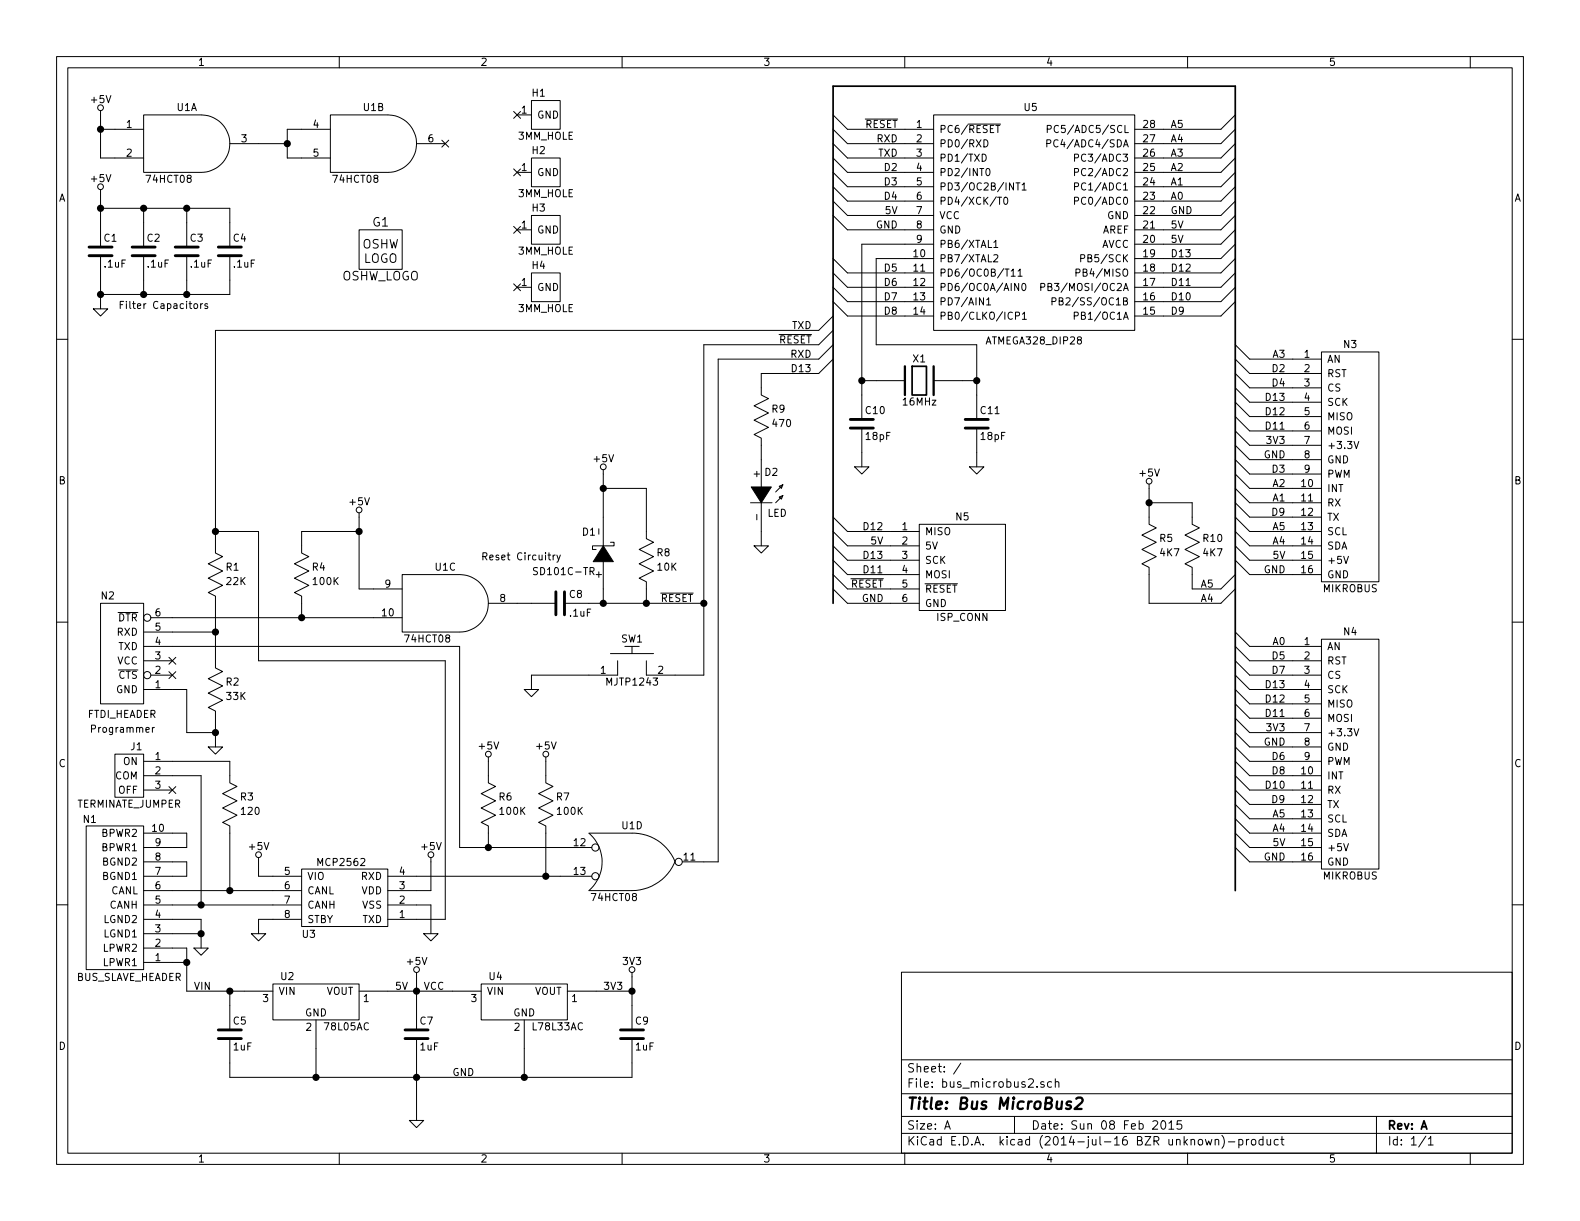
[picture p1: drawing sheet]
EESchema Schematic File Version 2
LIBS:bus_microbus2
LIBS:power
LIBS:device
LIBS:transistors
LIBS:conn
LIBS:linear
LIBS:regul
LIBS:74xx
LIBS:cmos4000
LIBS:adc-dac
LIBS:memory
LIBS:xilinx
LIBS:special
LIBS:microcontrollers
LIBS:dsp
LIBS:microchip
LIBS:analog_switches
LIBS:motorola
LIBS:texas
LIBS:intel
LIBS:audio
LIBS:interface
LIBS:digital-audio
LIBS:philips
LIBS:display
LIBS:cypress
LIBS:siliconi
LIBS:opto
LIBS:atmel
LIBS:contrib
LIBS:valves
LIBS:bus_microbus2-cache
EELAYER 25 0
EELAYER END
$Descr A 11000 8500
encoding utf-8
Sheet 1 1
Title "Bus MicroBus2"
Date "Sun 08 Feb 2015"
Rev "A"
Comp ""
Comment1 ""
Comment2 ""
Comment3 ""
Comment4 ""
$EndDescr
$Comp
L 3MM_HOLE H1
U 1 1
P 3800 800
F 0 "H1" H 3750 950 50  0000 C CNN
F 1 "3MM_HOLE" H 3800 650 50  0000 C CNN
F 2 "bus_microbus2:MountingHole_3mm" H 3800 800 60  0001 C CNN
F 3 "" H 3800 800 60  0000 C CNN
	1    3800 800 
	1    0    0    -1  
$EndComp
$Comp
L OSHW_LOGO G1
U 1 1
P 2650 1750
F 0 "G1" H 2650 1950 60  0000 C CNN
F 1 "OSHW_LOGO" H 2650 1575 60  0000 C CNN
F 2 "bus_microbus2:OSHW_LOGO_400mil" H 2650 1750 60  0001 C CNN
F 3 "" H 2650 1750 60  0000 C CNN
	1    2650 1750
	1    0    0    -1  
$EndComp
$Comp
L ATMEGA328_DIP28 U5
U 1 1
P 7200 1550
F 0 "U5" H 7175 2350 50  0000 C CNN
F 1 "ATMEGA328_DIP28" H 7200 725 50  0000 C CNN
F 2 "~" H 7200 1550 60  0000 C CNN
F 3 "" H 7200 1550 60  0000 C CNN
	1    7200 1550
	1    0    0    -1  
$EndComp
$Comp
L BUS_SLAVE_HEADER N1
U 1 1
P 800 6250
F 0 "N1" H 625 5700 50  0000 C CNN
F 1 "BUS_SLAVE_HEADER" H 900 6800 50  0000 C CNN
F 2 "bus_microbus2:Pin_Header_Straight_2x05_Shrouded" H 800 6250 60  0001 C CNN
F 3 "" H 800 6250 60  0000 C CNN
	1    800  6250
	1    0    0    1   
$EndComp
$Comp
L MCP2562 U3
U 1 1
P 2400 6200
F 0 "U3" H 2150 6500 50  0000 C CNN
F 1 "MCP2562" H 2375 6000 50  0000 C CNN
F 2 "bus_microbus2:DIP-8__300" H 2450 6200 60  0001 C CNN
F 3 "" H 2450 6200 60  0000 C CNN
	1    2400 6200
	1    0    0    1   
$EndComp
$Comp
L SCHOTTKY_DIODE_VERT D1
U 1 1
P 4200 3850
F 0 "D1" H 4300 3700 50  0000 C CNN
F 1 "SD101C-TR" H 4475 3975 50  0000 C CNN
F 2 "bus_microbus2:Diode_DO-41_SOD81_Horizontal_RM10" H 4200 3850 60  0001 C CNN
F 3 "" H 4200 3850 60  0000 C CNN
	1    4200 3850
	-1   0    0    1   
$EndComp
$Comp
L TERMINATE_JUMPER J1
U 1 1
P 900 5400
F 0 "J1" H 950 5600 50  0000 C CNN
F 1 "TERMINATE_JUMPER" H 900 5200 50  0000 C CNN
F 2 "bus_microbus2:Pin_Header_Straight_1x03" H 900 5400 60  0001 C CNN
F 3 "" H 900 5400 60  0000 C CNN
	1    900  5400
	1    0    0    -1  
$EndComp
$Comp
L FTDI_HEADER N2
U 1 1
P 850 4750
F 0 "N2" H 750 5350 50  0000 C CNN
F 1 "FTDI_HEADER" H 850 4525 50  0000 C CNN
F 2 "~" H 850 4750 60  0000 C CNN
F 3 "" H 850 4750 60  0000 C CNN
	1    850  4750
	1    0    0    -1  
$EndComp
$Comp
L 74X08 U1
U 4 2
P 4400 6000
F 0 "U1" H 4400 6250 50  0000 C CNN
F 1 "74HCT08" H 4275 5750 50  0000 C CNN
F 2 "bus_microbus2:DIP-14__300" H 4400 6000 60  0001 C CNN
F 3 "" H 4400 6000 60  0000 C CNN
	4    4400 6000
	1    0    0    -1  
$EndComp
$Comp
L C_VERT C5
U 1 1
P 1600 7200
F 0 "C5" H 1620 7290 50  0000 L CNN
F 1 "1uF" H 1620 7110 50  0000 L CNN
F 2 "bus_microbus2:Capacitor3MMDiscRM2.5" H 1638 7050 30  0001 C CNN
F 3 "" H 1600 7200 60  0000 C CNN
	1    1600 7200
	1    0    0    -1  
$EndComp
$Comp
L C_VERT C7
U 1 1
P 2900 7200
F 0 "C7" H 2920 7290 50  0000 L CNN
F 1 "1uF" H 2920 7110 50  0000 L CNN
F 2 "bus_microbus2:Capacitor3MMDiscRM2.5" H 2938 7050 30  0001 C CNN
F 3 "" H 2900 7200 60  0000 C CNN
	1    2900 7200
	1    0    0    -1  
$EndComp
$Comp
L CRYSTAL X1
U 1 1
P 6400 2650
F 0 "X1" H 6400 2800 50  0000 C CNN
F 1 "16MHz" H 6400 2500 50  0000 C CNN
F 2 "bus_microbus2:Crystal_HC49-U_Vertical" H 6400 2650 60  0001 C CNN
F 3 "" H 6400 2650 60  0000 C CNN
	1    6400 2650
	1    0    0    -1  
$EndComp
$Comp
L C_VERT C10
U 1 1
P 6000 2950
F 0 "C10" H 6020 3040 50  0000 L CNN
F 1 "18pF" H 6020 2860 50  0000 L CNN
F 2 "bus_microbus2:Capacitor3MMDiscRM2.5" H 6038 2800 30  0001 C CNN
F 3 "" H 6000 2950 60  0000 C CNN
	1    6000 2950
	1    0    0    -1  
$EndComp
$Comp
L C_VERT C11
U 1 1
P 6800 2950
F 0 "C11" H 6820 3040 50  0000 L CNN
F 1 "18pF" H 6820 2860 50  0000 L CNN
F 2 "bus_microbus2:Capacitor3MMDiscRM2.5" H 6838 2800 30  0001 C CNN
F 3 "" H 6800 2950 60  0000 C CNN
	1    6800 2950
	1    0    0    -1  
$EndComp
$Comp
L R_VERT R1
U 1 1
P 1500 4000
F 0 "R1" H 1570 4050 50  0000 L CNN
F 1 "22K" H 1570 3950 50  0000 L CNN
F 2 "bus_microbus2:Resistor_Horizontal_400" H 1500 4050 60  0001 C CNN
F 3 "" H 1500 4050 60  0000 C CNN
	1    1500 4000
	1    0    0    -1  
$EndComp
$Comp
L R_VERT R4
U 1 1
P 2100 4000
F 0 "R4" H 2170 4050 50  0000 L CNN
F 1 "100K" H 2170 3950 50  0000 L CNN
F 2 "bus_microbus2:Resistor_Horizontal_400" H 2100 4050 60  0001 C CNN
F 3 "" H 2100 4050 60  0000 C CNN
	1    2100 4000
	1    0    0    -1  
$EndComp
NoConn ~ 1200 4600
NoConn ~ 1200 4700
$Comp
L 74X08 U1
U 3 1
P 3100 4200
F 0 "U1" H 3100 4450 50  0000 C CNN
F 1 "74HCT08" H 2975 3950 50  0000 C CNN
F 2 "bus_microbus2:DIP-14__300" H 3100 4200 60  0001 C CNN
F 3 "" H 3100 4200 60  0000 C CNN
	3    3100 4200
	1    0    0    -1  
$EndComp
$Comp
L C_HORIZ C8
U 1 1
P 3900 4200
F 0 "C8" H 3960 4260 50  0000 L CNN
F 1 ".1uF" H 3960 4130 50  0000 L CNN
F 2 "bus_microbus2:Capacitor3MMDiscRM2.5" H 3938 4050 30  0001 C CNN
F 3 "" H 3900 4200 60  0000 C CNN
	1    3900 4200
	1    0    0    -1  
$EndComp
$Comp
L R_VERT R8
U 1 1
P 4500 3900
F 0 "R8" H 4570 3950 50  0000 L CNN
F 1 "10K" H 4570 3850 50  0000 L CNN
F 2 "bus_microbus2:Resistor_Horizontal_400" H 4500 3950 60  0001 C CNN
F 3 "" H 4500 3950 60  0000 C CNN
	1    4500 3900
	1    0    0    -1  
$EndComp
$Comp
L 2_LEAD_PUSH_BUTTON SW1
U 1 1
P 4400 4700
F 0 "SW1" H 4400 4950 50  0000 C CNN
F 1 "MJTP1243" H 4400 4650 50  0000 C CNN
F 2 "bus_microbus2:Button_6.5MM" H 4400 4700 60  0001 C CNN
F 3 "" H 4400 4700 60  0000 C CNN
	1    4400 4700
	1    0    0    -1  
$EndComp
$Comp
L 3MM_HOLE H2
U 1 1
P 3800 1200
F 0 "H2" H 3750 1350 50  0000 C CNN
F 1 "3MM_HOLE" H 3800 1050 50  0000 C CNN
F 2 "bus_microbus2:MountingHole_3mm" H 3800 1200 60  0001 C CNN
F 3 "" H 3800 1200 60  0000 C CNN
	1    3800 1200
	1    0    0    -1  
$EndComp
$Comp
L 3MM_HOLE H3
U 1 1
P 3800 1600
F 0 "H3" H 3750 1750 50  0000 C CNN
F 1 "3MM_HOLE" H 3800 1450 50  0000 C CNN
F 2 "bus_microbus2:MountingHole_3mm" H 3800 1600 60  0001 C CNN
F 3 "" H 3800 1600 60  0000 C CNN
	1    3800 1600
	1    0    0    -1  
$EndComp
$Comp
L 3MM_HOLE H4
U 1 1
P 3800 2000
F 0 "H4" H 3750 2150 50  0000 C CNN
F 1 "3MM_HOLE" H 3800 1850 50  0000 C CNN
F 2 "bus_microbus2:MountingHole_3mm" H 3800 2000 60  0001 C CNN
F 3 "" H 3800 2000 60  0000 C CNN
	1    3800 2000
	1    0    0    -1  
$EndComp
Text Label 2950 6900 0    50   ~ 0
VCC
$Comp
L +5V #PWR01
U 1 1
P 2900 6800
F 0 "#PWR01" H 2900 6890 20  0001 C CNN
F 1 "+5V" H 2900 6905 50  0000 C CNN
F 2 "" H 2900 6800 60  0000 C CNN
F 3 "" H 2900 6800 60  0000 C CNN
	1    2900 6800
	1    0    0    -1  
$EndComp
$Comp
L GND #PWR02
U 1 1
P 2900 7800
F 0 "#PWR02" H 2900 7800 30  0001 C CNN
F 1 "GND" H 2900 7730 30  0001 C CNN
F 2 "" H 2900 7800 60  0000 C CNN
F 3 "" H 2900 7800 60  0000 C CNN
	1    2900 7800
	1    0    0    -1  
$EndComp
$Comp
L GND #PWR03
U 1 1
P 1400 6600
F 0 "#PWR03" H 1400 6600 30  0001 C CNN
F 1 "GND" H 1400 6530 30  0001 C CNN
F 2 "" H 1400 6600 60  0000 C CNN
F 3 "" H 1400 6600 60  0000 C CNN
	1    1400 6600
	1    0    0    -1  
$EndComp
$Comp
L +5V #PWR04
U 1 1
P 4200 3300
F 0 "#PWR04" H 4200 3390 20  0001 C CNN
F 1 "+5V" H 4200 3405 50  0000 C CNN
F 2 "" H 4200 3300 60  0000 C CNN
F 3 "" H 4200 3300 60  0000 C CNN
	1    4200 3300
	1    0    0    -1  
$EndComp
$Comp
L +5V #PWR05
U 1 1
P 2500 3600
F 0 "#PWR05" H 2500 3690 20  0001 C CNN
F 1 "+5V" H 2500 3705 50  0000 C CNN
F 2 "" H 2500 3600 60  0000 C CNN
F 3 "" H 2500 3600 60  0000 C CNN
	1    2500 3600
	1    0    0    -1  
$EndComp
$Comp
L GND #PWR06
U 1 1
P 3700 4800
F 0 "#PWR06" H 3700 4800 30  0001 C CNN
F 1 "GND" H 3700 4730 30  0001 C CNN
F 2 "" H 3700 4800 60  0000 C CNN
F 3 "" H 3700 4800 60  0000 C CNN
	1    3700 4800
	1    0    0    -1  
$EndComp
$Comp
L GND #PWR07
U 1 1
P 6800 3250
F 0 "#PWR07" H 6800 3250 30  0001 C CNN
F 1 "GND" H 6800 3180 30  0001 C CNN
F 2 "" H 6800 3250 60  0000 C CNN
F 3 "" H 6800 3250 60  0000 C CNN
	1    6800 3250
	1    0    0    -1  
$EndComp
$Comp
L GND #PWR08
U 1 1
P 6000 3250
F 0 "#PWR08" H 6000 3250 30  0001 C CNN
F 1 "GND" H 6000 3180 30  0001 C CNN
F 2 "" H 6000 3250 60  0000 C CNN
F 3 "" H 6000 3250 60  0000 C CNN
	1    6000 3250
	1    0    0    -1  
$EndComp
Text Label 4600 4200 0    50   ~ 0
~RESET
$Comp
L C_VERT C1
U 1 1
P 700 1750
F 0 "C1" H 720 1840 50  0000 L CNN
F 1 ".1uF" H 720 1660 50  0000 L CNN
F 2 "bus_microbus2:Capacitor3MMDiscRM2.5" H 738 1600 30  0001 C CNN
F 3 "" H 700 1750 60  0000 C CNN
	1    700  1750
	1    0    0    -1  
$EndComp
$Comp
L C_VERT C2
U 1 1
P 1000 1750
F 0 "C2" H 1020 1840 50  0000 L CNN
F 1 ".1uF" H 1020 1660 50  0000 L CNN
F 2 "bus_microbus2:Capacitor3MMDiscRM2.5" H 1038 1600 30  0001 C CNN
F 3 "" H 1000 1750 60  0000 C CNN
	1    1000 1750
	1    0    0    -1  
$EndComp
$Comp
L C_VERT C3
U 1 1
P 1300 1750
F 0 "C3" H 1320 1840 50  0000 L CNN
F 1 ".1uF" H 1320 1660 50  0000 L CNN
F 2 "bus_microbus2:Capacitor3MMDiscRM2.5" H 1338 1600 30  0001 C CNN
F 3 "" H 1300 1750 60  0000 C CNN
	1    1300 1750
	1    0    0    -1  
$EndComp
$Comp
L C_VERT C4
U 1 1
P 1600 1750
F 0 "C4" H 1620 1840 50  0000 L CNN
F 1 ".1uF" H 1620 1660 50  0000 L CNN
F 2 "bus_microbus2:Capacitor3MMDiscRM2.5" H 1638 1600 30  0001 C CNN
F 3 "" H 1600 1750 60  0000 C CNN
	1    1600 1750
	1    0    0    -1  
$EndComp
$Comp
L +5V #PWR09
U 1 1
P 700 1350
F 0 "#PWR09" H 700 1440 20  0001 C CNN
F 1 "+5V" H 700 1455 50  0000 C CNN
F 2 "" H 700 1350 60  0000 C CNN
F 3 "" H 700 1350 60  0000 C CNN
	1    700  1350
	1    0    0    -1  
$EndComp
$Comp
L GND #PWR010
U 1 1
P 700 2150
F 0 "#PWR010" H 700 2150 30  0001 C CNN
F 1 "GND" H 700 2080 30  0001 C CNN
F 2 "" H 700 2150 60  0000 C CNN
F 3 "" H 700 2150 60  0000 C CNN
	1    700  2150
	1    0    0    -1  
$EndComp
Text Notes 825  2150 0    50   ~ 0
Filter Capacitors
Text Notes 3350 3900 0    50   ~ 0
Reset Circuitry
Text Notes 625  5100 0    50   ~ 0
Programmer
Text Label 1350 6900 0    50   ~ 0
VIN
$Comp
L R_VERT R2
U 1 1
P 1500 4800
F 0 "R2" H 1570 4850 50  0000 L CNN
F 1 "33K" H 1570 4750 50  0000 L CNN
F 2 "bus_microbus2:Resistor_Horizontal_400" H 1500 4850 60  0001 C CNN
F 3 "" H 1500 4850 60  0000 C CNN
	1    1500 4800
	1    0    0    -1  
$EndComp
$Comp
L R_VERT R7
U 1 1
P 3800 5600
F 0 "R7" H 3870 5650 50  0000 L CNN
F 1 "100K" H 3870 5550 50  0000 L CNN
F 2 "bus_microbus2:Resistor_Horizontal_400" H 3800 5650 60  0001 C CNN
F 3 "" H 3800 5650 60  0000 C CNN
	1    3800 5600
	1    0    0    -1  
$EndComp
$Comp
L 74X08 U1
U 1 1
P 1300 1000
F 0 "U1" H 1300 1250 50  0000 C CNN
F 1 "74HCT08" H 1175 750 50  0000 C CNN
F 2 "bus_microbus2:DIP-14__300" H 1300 1000 60  0001 C CNN
F 3 "" H 1300 1000 60  0000 C CNN
	1    1300 1000
	1    0    0    -1  
$EndComp
$Comp
L 74X08 U1
U 2 1
P 2600 1000
F 0 "U1" H 2600 1250 50  0000 C CNN
F 1 "74HCT08" H 2475 750 50  0000 C CNN
F 2 "bus_microbus2:DIP-14__300" H 2600 1000 60  0001 C CNN
F 3 "" H 2600 1000 60  0000 C CNN
	2    2600 1000
	1    0    0    -1  
$EndComp
$Comp
L LED D2
U 1 1
P 5300 3450
F 0 "D2" H 5370 3610 50  0000 C CNN
F 1 "LED" H 5410 3325 50  0000 C CNN
F 2 "bus_microbus2:T1_LED" H 5300 3450 60  0001 C CNN
F 3 "" H 5300 3450 60  0000 C CNN
	1    5300 3450
	1    0    0    -1  
$EndComp
NoConn ~ 3600 800 
NoConn ~ 3600 1200
NoConn ~ 3600 1600
NoConn ~ 3600 2000
$Comp
L GND #PWR011
U 1 1
P 5300 3800
F 0 "#PWR011" H 5300 3800 30  0001 C CNN
F 1 "GND" H 5300 3730 30  0001 C CNN
F 2 "" H 5300 3800 60  0000 C CNN
F 3 "" H 5300 3800 60  0000 C CNN
	1    5300 3800
	1    0    0    -1  
$EndComp
$Comp
L R_VERT R9
U 1 1
P 5300 2900
F 0 "R9" H 5370 2950 50  0000 L CNN
F 1 "470" H 5370 2850 50  0000 L CNN
F 2 "bus_microbus2:Resistor_Horizontal_400" H 5300 2950 60  0001 C CNN
F 3 "" H 5300 2950 60  0000 C CNN
	1    5300 2900
	1    0    0    -1  
$EndComp
Text Label 6250 1600 2    50   ~ 0
GND
Text Label 6250 1500 2    50   ~ 0
5V
Text Label 6250 1400 2    50   ~ 0
D4
Text Label 6250 1300 2    50   ~ 0
D3
Text Label 6250 1200 2    50   ~ 0
D2
Text Label 6250 1100 2    50   ~ 0
TXD
Text Label 6250 1000 2    50   ~ 0
RXD
Text Label 6250 900  2    50   ~ 0
~RESET
Entry Wire Line
	5800 800  5900 900 
Entry Wire Line
	5800 900  5900 1000
Entry Wire Line
	5800 1000 5900 1100
Entry Wire Line
	5800 1100 5900 1200
Entry Wire Line
	5800 1200 5900 1300
Entry Wire Line
	5800 1300 5900 1400
Entry Wire Line
	5800 1400 5900 1500
Entry Wire Line
	5800 1500 5900 1600
Text Label 6250 1900 2    50   ~ 0
D5
Text Label 6250 2000 2    50   ~ 0
D6
Text Label 6250 2100 2    50   ~ 0
D7
Text Label 6250 2200 2    50   ~ 0
D8
Entry Wire Line
	5800 1800 5900 1900
Entry Wire Line
	5800 1900 5900 2000
Entry Wire Line
	5800 2000 5900 2100
Entry Wire Line
	5800 2100 5900 2200
Text Label 8150 900  0    50   ~ 0
A5
Entry Wire Line
	8500 900  8600 800 
Text Label 8150 1000 0    50   ~ 0
A4
Entry Wire Line
	8500 1000 8600 900 
Text Label 8150 1100 0    50   ~ 0
A3
Entry Wire Line
	8500 1100 8600 1000
Text Label 8150 1200 0    50   ~ 0
A2
Entry Wire Line
	8500 1200 8600 1100
Text Label 8150 1300 0    50   ~ 0
A1
Entry Wire Line
	8500 1300 8600 1200
Text Label 8150 1400 0    50   ~ 0
A0
Entry Wire Line
	8500 1400 8600 1300
Text Label 8150 1500 0    50   ~ 0
GND
Entry Wire Line
	8500 1500 8600 1400
Text Label 8150 1600 0    50   ~ 0
5V
Entry Wire Line
	8500 1600 8600 1500
Text Label 8150 1700 0    50   ~ 0
5V
Entry Wire Line
	8500 1700 8600 1600
Text Label 8150 1800 0    50   ~ 0
D13
Entry Wire Line
	8500 1800 8600 1700
Text Label 8150 1900 0    50   ~ 0
D12
Entry Wire Line
	8500 1900 8600 1800
Text Label 8150 2000 0    50   ~ 0
D11
Entry Wire Line
	8500 2000 8600 1900
Text Label 8150 2100 0    50   ~ 0
D10
Entry Wire Line
	8500 2100 8600 2000
Text Label 8150 2200 0    50   ~ 0
D9
Entry Wire Line
	8500 2200 8600 2100
$Comp
L C_VERT C9
U 1 1
P 4400 7200
F 0 "C9" H 4420 7290 50  0000 L CNN
F 1 "1uF" H 4420 7110 50  0000 L CNN
F 2 "bus_microbus2:Capacitor3MMDiscRM2.5" H 4438 7050 30  0001 C CNN
F 3 "" H 4400 7200 60  0000 C CNN
	1    4400 7200
	1    0    0    -1  
$EndComp
Text Label 4200 6900 0    50   ~ 0
3V3
$Comp
L 3V3 #PWR012
U 1 1
P 4400 6800
F 0 "#PWR012" H 4400 6890 20  0001 C CNN
F 1 "3V3" H 4400 6905 50  0000 C CNN
F 2 "" H 4400 6800 60  0000 C CNN
F 3 "" H 4400 6800 60  0000 C CNN
	1    4400 6800
	1    0    0    -1  
$EndComp
NoConn ~ 1200 5500
$Comp
L +5V #PWR013
U 1 1
P 1800 6000
F 0 "#PWR013" H 1800 6090 20  0001 C CNN
F 1 "+5V" H 1800 6105 50  0000 C CNN
F 2 "" H 1800 6000 60  0000 C CNN
F 3 "" H 1800 6000 60  0000 C CNN
	1    1800 6000
	1    0    0    -1  
$EndComp
$Comp
L GND #PWR014
U 1 1
P 1800 6500
F 0 "#PWR014" H 1800 6500 30  0001 C CNN
F 1 "GND" H 1800 6430 30  0001 C CNN
F 2 "" H 1800 6500 60  0000 C CNN
F 3 "" H 1800 6500 60  0000 C CNN
	1    1800 6500
	1    0    0    -1  
$EndComp
$Comp
L GND #PWR015
U 1 1
P 3000 6500
F 0 "#PWR015" H 3000 6500 30  0001 C CNN
F 1 "GND" H 3000 6430 30  0001 C CNN
F 2 "" H 3000 6500 60  0000 C CNN
F 3 "" H 3000 6500 60  0000 C CNN
	1    3000 6500
	1    0    0    -1  
$EndComp
$Comp
L +5V #PWR016
U 1 1
P 3000 6000
F 0 "#PWR016" H 3000 6090 20  0001 C CNN
F 1 "+5V" H 3000 6105 50  0000 C CNN
F 2 "" H 3000 6000 60  0000 C CNN
F 3 "" H 3000 6000 60  0000 C CNN
	1    3000 6000
	1    0    0    -1  
$EndComp
$Comp
L R_VERT R3
U 1 1
P 1600 5600
F 0 "R3" H 1670 5650 50  0000 L CNN
F 1 "120" H 1670 5550 50  0000 L CNN
F 2 "bus_microbus2:Resistor_Horizontal_400" H 1600 5650 60  0001 C CNN
F 3 "" H 1600 5650 60  0000 C CNN
	1    1600 5600
	1    0    0    -1  
$EndComp
Entry Wire Line
	5700 2300 5800 2200
Text Label 5650 2300 2    50   ~ 0
TXD
$Comp
L R_VERT R6
U 1 1
P 3400 5600
F 0 "R6" H 3470 5650 50  0000 L CNN
F 1 "100K" H 3470 5550 50  0000 L CNN
F 2 "bus_microbus2:Resistor_Horizontal_400" H 3400 5650 60  0001 C CNN
F 3 "" H 3400 5650 60  0000 C CNN
	1    3400 5600
	1    0    0    -1  
$EndComp
$Comp
L +5V #PWR017
U 1 1
P 3400 5300
F 0 "#PWR017" H 3400 5390 20  0001 C CNN
F 1 "+5V" H 3400 5405 50  0000 C CNN
F 2 "" H 3400 5300 60  0000 C CNN
F 3 "" H 3400 5300 60  0000 C CNN
	1    3400 5300
	1    0    0    -1  
$EndComp
Text Label 3150 7500 0    50   ~ 0
GND
$Comp
L GND #PWR018
U 1 1
P 1500 5200
F 0 "#PWR018" H 1500 5200 30  0001 C CNN
F 1 "GND" H 1500 5130 30  0001 C CNN
F 2 "" H 1500 5200 60  0000 C CNN
F 3 "" H 1500 5200 60  0000 C CNN
	1    1500 5200
	1    0    0    -1  
$EndComp
Wire Wire Line
	1600 7500 1600 7400
Wire Wire Line
	2900 7400 2900 7800
Wire Wire Line
	2900 6800 2900 7000
Connection ~ 1300 6700
Connection ~ 1400 6500
Wire Wire Line
	1400 6400 1200 6400
Wire Wire Line
	1200 6500 1400 6500
Wire Wire Line
	1300 6600 1200 6600
Wire Wire Line
	1300 6600 1300 6900
Wire Wire Line
	1200 6700 1300 6700
Wire Wire Line
	6800 2400 6800 2750
Wire Wire Line
	6800 2650 6700 2650
Wire Wire Line
	6100 2650 6000 2650
Wire Wire Line
	6000 1700 6000 2750
Connection ~ 6000 2650
Connection ~ 6800 2650
Wire Wire Line
	6000 3150 6000 3250
Wire Wire Line
	6800 3150 6800 3250
Wire Wire Line
	2100 3800 2100 3700
Wire Wire Line
	1500 4200 1500 4600
Wire Wire Line
	1500 5000 1500 5200
Connection ~ 1500 5100
Wire Wire Line
	1200 4800 1300 4800
Wire Wire Line
	1300 4800 1300 5100
Wire Wire Line
	1200 4300 2600 4300
Connection ~ 2100 4300
Wire Wire Line
	2500 4100 2600 4100
Wire Wire Line
	1200 4500 3200 4500
Wire Wire Line
	1200 4400 1500 4400
Connection ~ 1500 4400
Wire Wire Line
	4200 3300 4200 3600
Wire Wire Line
	4100 4200 4900 4200
Wire Wire Line
	4200 4200 4200 4100
Wire Wire Line
	4500 4200 4500 4100
Connection ~ 4200 4200
Wire Wire Line
	4500 3400 4500 3700
Connection ~ 4200 3400
Wire Wire Line
	3600 4200 3700 4200
Connection ~ 4500 4200
Wire Wire Line
	4900 4700 4700 4700
Wire Wire Line
	4100 4700 3700 4700
Connection ~ 2200 7500
Wire Wire Line
	1400 6400 1400 6600
Wire Wire Line
	2700 6900 3150 6900
Wire Wire Line
	1600 7500 4400 7500
Wire Wire Line
	4200 3400 4500 3400
Wire Wire Line
	2500 3600 2500 4100
Connection ~ 2500 3700
Wire Wire Line
	700  1350 700  1550
Wire Wire Line
	1600 1450 1600 1550
Connection ~ 700  1450
Wire Wire Line
	1300 1450 1300 1550
Connection ~ 1300 1450
Wire Wire Line
	1000 1550 1000 1450
Connection ~ 1000 1450
Wire Wire Line
	700  1950 700  2150
Wire Wire Line
	1600 2050 1600 1950
Connection ~ 700  2050
Wire Wire Line
	1300 2050 1300 1950
Connection ~ 1300 2050
Wire Wire Line
	1000 1950 1000 2050
Connection ~ 1000 2050
Wire Wire Line
	1200 6100 1300 6100
Wire Wire Line
	1300 6100 1300 6000
Wire Wire Line
	1300 6000 1200 6000
Wire Wire Line
	1200 5900 1300 5900
Wire Wire Line
	1300 5900 1300 5800
Wire Wire Line
	1300 5800 1200 5800
Wire Wire Line
	2100 4300 2100 4200
Wire Wire Line
	1800 1000 2000 1000
Wire Wire Line
	2000 900  2000 1100
Wire Wire Line
	2000 900  2100 900 
Wire Wire Line
	2000 1100 2100 1100
Wire Wire Line
	800  900  700  900 
Wire Wire Line
	700  1100 800  1100
Wire Wire Line
	1300 5100 1500 5100
Wire Wire Line
	5300 3800 5300 3700
Wire Wire Line
	5300 2700 5300 2600
Wire Wire Line
	5300 3200 5300 3100
Wire Wire Line
	6300 900  5900 900 
Wire Wire Line
	5900 1000 6300 1000
Wire Wire Line
	6300 1100 5900 1100
Wire Wire Line
	5900 1200 6300 1200
Wire Wire Line
	5900 1300 6300 1300
Wire Wire Line
	5900 1400 6300 1400
Wire Wire Line
	5900 1500 6300 1500
Wire Wire Line
	5900 1600 6300 1600
Wire Wire Line
	5900 1900 6300 1900
Wire Wire Line
	6300 2000 5900 2000
Wire Wire Line
	5900 2100 6300 2100
Wire Wire Line
	6300 2200 5900 2200
Wire Wire Line
	6300 1800 6100 1800
Wire Wire Line
	6100 1800 6100 2400
Wire Wire Line
	6100 2400 6800 2400
Wire Wire Line
	6300 1700 6000 1700
Wire Wire Line
	8100 900  8500 900 
Wire Wire Line
	8100 1000 8500 1000
Wire Wire Line
	8100 1100 8500 1100
Wire Wire Line
	8100 1200 8500 1200
Wire Wire Line
	8100 1300 8500 1300
Wire Wire Line
	8100 1400 8500 1400
Wire Wire Line
	8100 1500 8500 1500
Wire Wire Line
	8100 1600 8500 1600
Wire Wire Line
	8100 1700 8500 1700
Wire Wire Line
	8100 1800 8500 1800
Wire Wire Line
	8100 1900 8500 1900
Wire Wire Line
	8100 2000 8500 2000
Wire Wire Line
	8100 2100 8500 2100
Wire Wire Line
	8100 2200 8500 2200
Wire Bus Line
	8600 600  8600 6200
Connection ~ 2900 6900
Wire Wire Line
	1300 6900 1700 6900
Wire Wire Line
	1600 6900 1600 7000
Connection ~ 1600 6900
Wire Wire Line
	4150 6900 4400 6900
Wire Wire Line
	4400 6800 4400 7000
Wire Wire Line
	4400 7500 4400 7400
Connection ~ 2900 7500
Wire Wire Line
	2200 7300 2200 7500
Wire Wire Line
	3650 7300 3650 7500
Connection ~ 3650 7500
Connection ~ 4400 6900
Wire Wire Line
	1200 6200 1900 6200
Wire Wire Line
	1200 6300 1900 6300
Wire Wire Line
	1900 6100 1800 6100
Wire Wire Line
	1800 6100 1800 6000
Wire Wire Line
	1900 6400 1800 6400
Wire Wire Line
	1800 6400 1800 6500
Wire Wire Line
	2900 6300 3000 6300
Wire Wire Line
	3000 6300 3000 6500
Wire Wire Line
	2900 6200 3000 6200
Wire Wire Line
	3000 6200 3000 6000
Wire Wire Line
	1200 5400 1400 5400
Wire Wire Line
	1400 5400 1400 6300
Connection ~ 1400 6300
Wire Wire Line
	1600 5800 1600 6200
Connection ~ 1600 6200
Wire Wire Line
	1200 5300 1600 5300
Wire Wire Line
	1600 5300 1600 5400
Wire Bus Line
	5800 600  5800 4200
Wire Wire Line
	5700 2300 1500 2300
Wire Wire Line
	1500 2300 1500 3800
Wire Wire Line
	2900 6100 3900 6100
Wire Wire Line
	3200 4500 3200 5900
Wire Wire Line
	3200 5900 3900 5900
Wire Wire Line
	3800 5800 3800 6100
Connection ~ 3800 6100
Wire Wire Line
	3400 5800 3400 5900
Connection ~ 3400 5900
Wire Wire Line
	2100 3700 2500 3700
Wire Wire Line
	3400 5400 3400 5300
Wire Wire Line
	3700 4700 3700 4800
Wire Wire Line
	4900 2400 4900 4700
Entry Wire Line
	5700 2400 5800 2300
Entry Wire Line
	5700 2500 5800 2400
Wire Wire Line
	2900 6400 3100 6400
Wire Wire Line
	3100 6400 3100 4600
Wire Wire Line
	3100 4600 1800 4600
Wire Wire Line
	1800 4600 1800 3700
Wire Wire Line
	1800 3700 1500 3700
Connection ~ 1500 3700
$Comp
L +5V #PWR019
U 1 1
P 3800 5300
F 0 "#PWR019" H 3800 5390 20  0001 C CNN
F 1 "+5V" H 3800 5405 50  0000 C CNN
F 2 "" H 3800 5300 60  0000 C CNN
F 3 "" H 3800 5300 60  0000 C CNN
	1    3800 5300
	1    0    0    -1  
$EndComp
Wire Wire Line
	3800 5400 3800 5300
Wire Wire Line
	4900 2400 5700 2400
Connection ~ 4900 4200
Wire Wire Line
	4900 6000 5000 6000
Wire Wire Line
	5000 6000 5000 2500
Wire Wire Line
	5000 2500 5700 2500
Text Label 5650 2500 2    50   ~ 0
RXD
Text Label 5650 2400 2    50   ~ 0
~RESET
Connection ~ 2000 1000
$Comp
L +5V #PWR020
U 1 1
P 700 800
F 0 "#PWR020" H 700 890 20  0001 C CNN
F 1 "+5V" H 700 905 50  0000 C CNN
F 2 "" H 700 800 60  0000 C CNN
F 3 "" H 700 800 60  0000 C CNN
	1    700  800 
	1    0    0    -1  
$EndComp
Wire Wire Line
	700  800  700  1100
Connection ~ 700  900 
NoConn ~ 3100 1000
Entry Wire Line
	5700 2600 5800 2500
Wire Wire Line
	5300 2600 5700 2600
Text Label 5650 2600 2    50   ~ 0
D13
Text Label 2750 6900 0    50   ~ 0
5V
Wire Wire Line
	700  1450 1600 1450
Wire Wire Line
	700  2050 1600 2050
$Comp
L MIKROBUS N3
U 1 1
P 9400 3250
F 0 "N3" H 9400 4100 50  0000 C CNN
F 1 "MIKROBUS" H 9400 2400 50  0000 C CNN
F 2 "bus_microbus2:mikrobus" H 9400 3250 60  0001 C CNN
F 3 "" H 9400 3250 60  0000 C CNN
	1    9400 3250
	1    0    0    -1  
$EndComp
$Comp
L VOLTAGE_REGULATOR_321 U2
U 1 1
P 2200 6950
F 0 "U2" H 2000 7100 50  0000 C CNN
F 1 "78L05AC" H 2250 6750 50  0000 L CNN
F 2 "bus_microbus2:TO92_123" H 2200 7000 60  0001 C CNN
F 3 "" H 2200 7000 60  0000 C CNN
	1    2200 6950
	1    0    0    -1  
$EndComp
$Comp
L VOLTAGE_REGULATOR_321 U4
U 1 1
P 3650 6950
F 0 "U4" H 3450 7100 50  0000 C CNN
F 1 "L78L33AC" H 3700 6750 50  0000 L CNN
F 2 "bus_microbus2:TO92_123" H 3650 7000 60  0001 C CNN
F 3 "" H 3650 7000 60  0000 C CNN
	1    3650 6950
	1    0    0    -1  
$EndComp
$Comp
L MIKROBUS N4
U 1 1
P 9400 5250
F 0 "N4" H 9400 6100 50  0000 C CNN
F 1 "MIKROBUS" H 9400 4400 50  0000 C CNN
F 2 "bus_microbus2:mikrobus" H 9400 5250 60  0001 C CNN
F 3 "" H 9400 5250 60  0000 C CNN
	1    9400 5250
	1    0    0    -1  
$EndComp
Wire Bus Line
	5800 600  8600 600 
Entry Wire Line
	8600 2400 8700 2500
Entry Wire Line
	8600 2500 8700 2600
Entry Wire Line
	8600 2600 8700 2700
Entry Wire Line
	8600 2700 8700 2800
Entry Wire Line
	8600 2800 8700 2900
Entry Wire Line
	8600 2900 8700 3000
Entry Wire Line
	8600 3000 8700 3100
Entry Wire Line
	8600 3100 8700 3200
Entry Wire Line
	8600 3200 8700 3300
Entry Wire Line
	8600 3300 8700 3400
Entry Wire Line
	8600 3400 8700 3500
Entry Wire Line
	8600 3500 8700 3600
Entry Wire Line
	8600 3600 8700 3700
Entry Wire Line
	8600 3700 8700 3800
Entry Wire Line
	8600 3800 8700 3900
Entry Wire Line
	8600 3900 8700 4000
Wire Wire Line
	8700 2500 9000 2500
Wire Wire Line
	9000 2600 8700 2600
Wire Wire Line
	8700 2700 9000 2700
Wire Wire Line
	9000 2800 8700 2800
Wire Wire Line
	8700 2900 9000 2900
Wire Wire Line
	9000 3000 8700 3000
Wire Wire Line
	8700 3100 9000 3100
Wire Wire Line
	9000 3200 8700 3200
Wire Wire Line
	8700 3300 9000 3300
Wire Wire Line
	9000 3400 8700 3400
Wire Wire Line
	8700 3500 9000 3500
Wire Wire Line
	9000 3600 8700 3600
Wire Wire Line
	8700 3700 9000 3700
Wire Wire Line
	9000 3800 8700 3800
Wire Wire Line
	9000 3900 8700 3900
Wire Wire Line
	9000 4000 8700 4000
Text Label 8950 2500 2    50   ~ 0
A3
Text Label 8950 3200 2    50   ~ 0
GND
Text Label 8950 4000 2    50   ~ 0
GND
Text Label 8950 3900 2    50   ~ 0
5V
Text Label 8950 3100 2    50   ~ 0
3V3
Text Label 8950 2900 2    50   ~ 0
D12
Text Label 8950 3000 2    50   ~ 0
D11
Text Label 8950 2800 2    50   ~ 0
D13
Text Label 8950 3700 2    50   ~ 0
A5
Text Label 8950 3800 2    50   ~ 0
A4
Entry Wire Line
	8600 4400 8700 4500
Entry Wire Line
	8600 4500 8700 4600
Entry Wire Line
	8600 4600 8700 4700
Entry Wire Line
	8600 4700 8700 4800
Entry Wire Line
	8600 4800 8700 4900
Entry Wire Line
	8600 4900 8700 5000
Entry Wire Line
	8600 5000 8700 5100
Entry Wire Line
	8600 5100 8700 5200
Entry Wire Line
	8600 5200 8700 5300
Entry Wire Line
	8600 5300 8700 5400
Entry Wire Line
	8600 5400 8700 5500
Entry Wire Line
	8600 5500 8700 5600
Entry Wire Line
	8600 5600 8700 5700
Entry Wire Line
	8600 5700 8700 5800
Entry Wire Line
	8600 5800 8700 5900
Entry Wire Line
	8600 5900 8700 6000
Wire Wire Line
	8700 4500 9000 4500
Wire Wire Line
	9000 4600 8700 4600
Wire Wire Line
	8700 4700 9000 4700
Wire Wire Line
	9000 4800 8700 4800
Wire Wire Line
	8700 4900 9000 4900
Wire Wire Line
	9000 5000 8700 5000
Wire Wire Line
	8700 5100 9000 5100
Wire Wire Line
	9000 5200 8700 5200
Wire Wire Line
	8700 5300 9000 5300
Wire Wire Line
	9000 5400 8700 5400
Wire Wire Line
	8700 5500 9000 5500
Wire Wire Line
	9000 5600 8700 5600
Wire Wire Line
	8700 5700 9000 5700
Wire Wire Line
	9000 5800 8700 5800
Wire Wire Line
	9000 5900 8700 5900
Wire Wire Line
	9000 6000 8700 6000
Text Label 8950 4500 2    50   ~ 0
A0
Text Label 8950 5200 2    50   ~ 0
GND
Text Label 8950 6000 2    50   ~ 0
GND
Text Label 8950 5900 2    50   ~ 0
5V
Text Label 8950 5100 2    50   ~ 0
3V3
Text Label 8950 4900 2    50   ~ 0
D12
Text Label 8950 5000 2    50   ~ 0
D11
Text Label 8950 4800 2    50   ~ 0
D13
Text Label 8950 5700 2    50   ~ 0
A5
Text Label 8950 5800 2    50   ~ 0
A4
$Comp
L R_VERT R10
U 1 1
P 8300 3800
F 0 "R10" H 8370 3850 50  0000 L CNN
F 1 "4K7" H 8370 3750 50  0000 L CNN
F 2 "bus_microbus2:Resistor_Horizontal_400" H 8300 3850 60  0001 C CNN
F 3 "" H 8300 3850 60  0000 C CNN
	1    8300 3800
	1    0    0    -1  
$EndComp
$Comp
L R_VERT R5
U 1 1
P 8000 3800
F 0 "R5" H 8070 3850 50  0000 L CNN
F 1 "4K7" H 8070 3750 50  0000 L CNN
F 2 "bus_microbus2:Resistor_Horizontal_400" H 8000 3850 60  0001 C CNN
F 3 "" H 8000 3850 60  0000 C CNN
	1    8000 3800
	1    0    0    -1  
$EndComp
Wire Wire Line
	8300 3600 8300 3500
Wire Wire Line
	8300 3500 8000 3500
Wire Wire Line
	8000 3400 8000 3600
$Comp
L +5V #PWR021
U 1 1
P 8000 3400
F 0 "#PWR021" H 8000 3490 20  0001 C CNN
F 1 "+5V" H 8000 3505 50  0000 C CNN
F 2 "" H 8000 3400 60  0000 C CNN
F 3 "" H 8000 3400 60  0000 C CNN
	1    8000 3400
	1    0    0    -1  
$EndComp
Connection ~ 8000 3500
Entry Wire Line
	8500 4100 8600 4000
Entry Wire Line
	8500 4200 8600 4100
Wire Wire Line
	8500 4100 8300 4100
Wire Wire Line
	8300 4100 8300 4000
Wire Wire Line
	8500 4200 8000 4200
Wire Wire Line
	8000 4200 8000 4000
Text Label 8450 4100 2    50   ~ 0
A5
Text Label 8450 4200 2    50   ~ 0
A4
Text Label 8950 3300 2    50   ~ 0
D3
Text Label 8950 2600 2    50   ~ 0
D2
Text Label 8950 2700 2    50   ~ 0
D4
Text Label 8950 3400 2    50   ~ 0
A2
Text Label 8950 3500 2    50   ~ 0
A1
Text Label 8950 4600 2    50   ~ 0
D5
Text Label 8950 5300 2    50   ~ 0
D6
Text Label 8950 4700 2    50   ~ 0
D7
Text Label 8950 5400 2    50   ~ 0
D8
Text Label 8850 3600 0    50   ~ 0
D9
Text Label 8850 5600 0    50   ~ 0
D9
Text Label 8950 5500 2    50   ~ 0
D10
$Comp
L ISP_CONN N5
U 1 1
P 6700 3950
F 0 "N5" H 6700 4300 50  0000 C CNN
F 1 "ISP_CONN" H 6700 3600 50  0000 C CNN
F 2 "bus_microbus2:Pin_Header_Straight_2x03" H 6700 3950 60  0001 C CNN
F 3 "" H 6700 3950 60  0000 C CNN
	1    6700 3950
	1    0    0    -1  
$EndComp
Entry Wire Line
	5800 3600 5900 3700
Entry Wire Line
	5800 3700 5900 3800
Entry Wire Line
	5800 3800 5900 3900
Entry Wire Line
	5800 3900 5900 4000
Entry Wire Line
	5800 4000 5900 4100
Entry Wire Line
	5800 4100 5900 4200
Wire Wire Line
	6200 3700 5900 3700
Wire Wire Line
	6200 3800 5900 3800
Wire Wire Line
	6200 3900 5900 3900
Wire Wire Line
	6200 4000 5900 4000
Wire Wire Line
	6200 4100 5900 4100
Wire Wire Line
	6200 4200 5900 4200
Text Label 6150 3900 2    50   ~ 0
D13
Text Label 6150 3700 2    50   ~ 0
D12
Text Label 6150 4000 2    50   ~ 0
D11
Text Label 6150 3800 2    50   ~ 0
5V
Text Label 6150 4100 2    50   ~ 0
~RESET
Text Label 6000 4200 0    50   ~ 0
GND
$EndSCHEMATC
